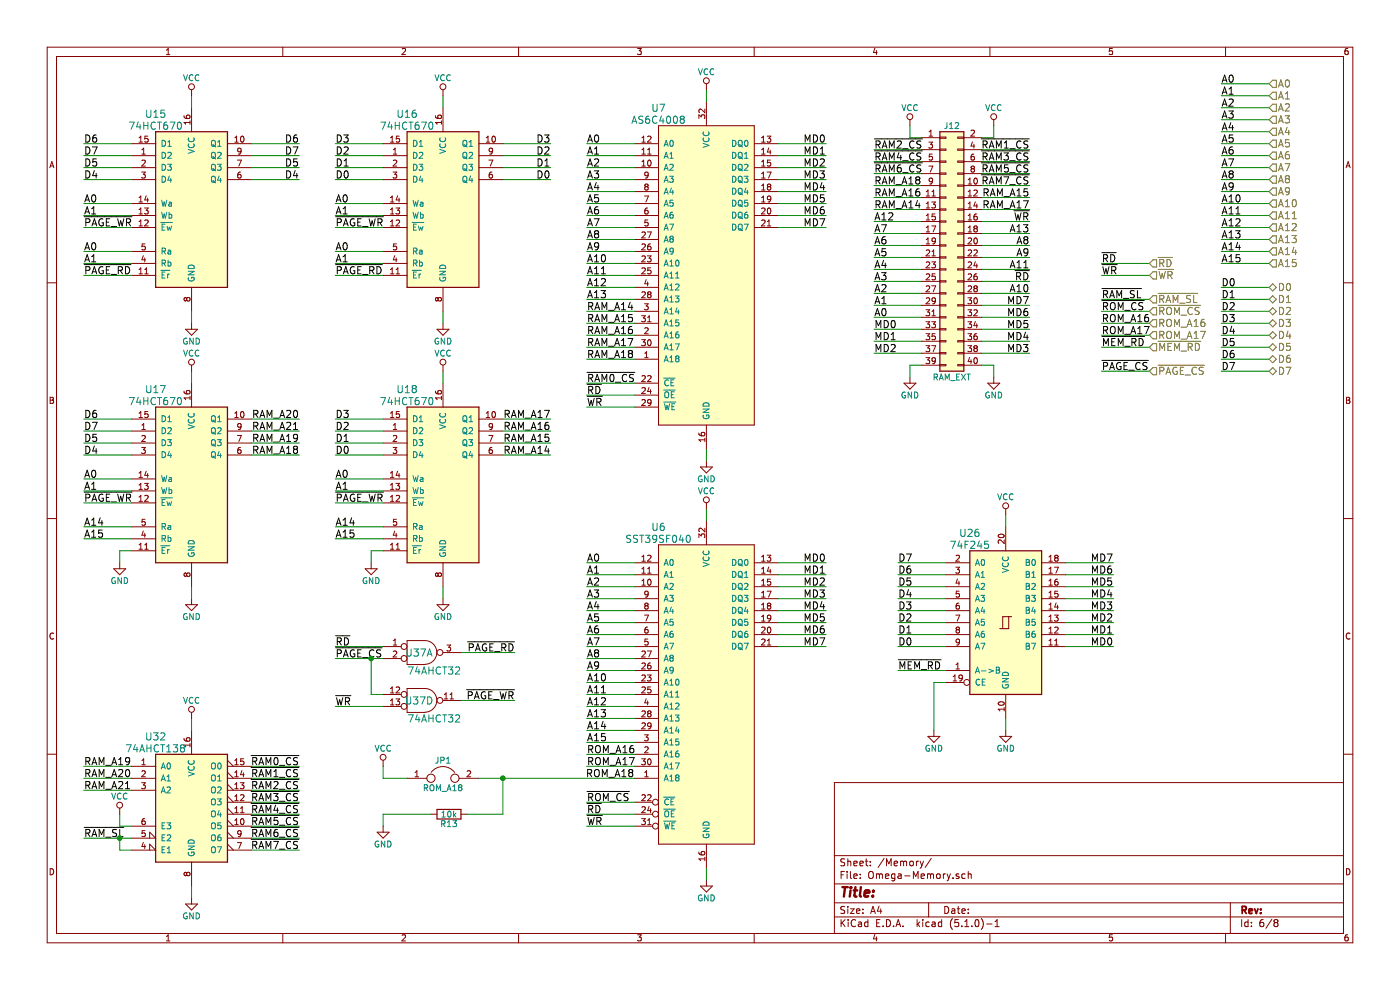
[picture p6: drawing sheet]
EESchema Schematic File Version 4
LIBS:Omega-Mainboard-cache
EELAYER 29 0
EELAYER END
$Descr A4 11693 8268
encoding utf-8
Sheet 6 8
Title ""
Date ""
Rev ""
Comp ""
Comment1 ""
Comment2 ""
Comment3 ""
Comment4 ""
$EndDescr
$Comp
L 74xx:74LS670 U17
U 1 1
P 1600 4000
F 0 "U17" H 1300 4750 60  0000 C CNN
F 1 "74HCT670" H 1300 4650 60  0000 C CNN
F 2 "My_Components:IC_DIP16_300" H 1600 4050 60  0001 C CNN
F 3 "" H 1600 4050 60  0000 C CNN
	1    1600 4000
	1    0    0    -1  
$EndComp
Text Label 4600 3800 2    60   ~ 0
RAM_A14
Text Label 4600 3700 2    60   ~ 0
RAM_A15
Text Label 4600 3600 2    60   ~ 0
RAM_A16
Text Label 4600 3500 2    60   ~ 0
RAM_A17
Text Label 700  4000 0    60   ~ 0
A0
Text Label 700  4100 0    60   ~ 0
A1
Text Label 700  4200 0    60   ~ 0
~PAGE_WR
Text Label 700  4400 0    60   ~ 0
A14
Text Label 700  4500 0    60   ~ 0
A15
$Comp
L power:GND #PWR070
U 1 1
P 1000 4700
F 0 "#PWR070" H 1000 4450 50  0001 C CNN
F 1 "GND" H 1000 4550 50  0000 C CNN
F 2 "" H 1000 4700 50  0000 C CNN
F 3 "" H 1000 4700 50  0000 C CNN
	1    1000 4700
	1    0    0    -1  
$EndComp
$Comp
L 74xx:74LS670 U15
U 1 1
P 1600 1700
F 0 "U15" H 1300 2450 60  0000 C CNN
F 1 "74HCT670" H 1300 2350 60  0000 C CNN
F 2 "My_Components:IC_DIP16_300" H 1600 1750 60  0001 C CNN
F 3 "" H 1600 1750 60  0000 C CNN
	1    1600 1700
	1    0    0    -1  
$EndComp
Text Label 2800 1500 0    60   ~ 0
D0
Text Label 2800 1400 0    60   ~ 0
D1
Text Label 2800 1300 0    60   ~ 0
D2
Text Label 2800 1200 0    60   ~ 0
D3
Text Label 700  1700 0    60   ~ 0
A0
Text Label 700  1800 0    60   ~ 0
A1
Text Label 700  1900 0    60   ~ 0
~PAGE_WR
Text Label 700  2100 0    60   ~ 0
A0
Text Label 700  2200 0    60   ~ 0
A1
Text Label 700  2300 0    60   ~ 0
~PAGE_RD
$Comp
L my_components:AS6C4008 U7
U 1 1
P 5900 2300
AR Path="/5BEB180B" Ref="U7"  Part="1" 
AR Path="/5BD9D8C5/5BEB180B" Ref="U7"  Part="1" 
F 0 "U7" H 5500 3700 60  0000 C CNN
F 1 "AS6C4008" H 5500 3600 60  0000 C CNN
F 2 "My_Components:IC_DIP32_600" H 5900 2300 60  0001 C CNN
F 3 "" H 5900 2300 60  0000 C CNN
	1    5900 2300
	1    0    0    -1  
$EndComp
Text Label 4900 3200 0    60   ~ 0
~RAM0_CS
Text Label 4900 3300 0    60   ~ 0
~RD
Text Label 4900 3400 0    60   ~ 0
~WR
Text Label 4900 1200 0    60   ~ 0
A0
Text Label 4900 1300 0    60   ~ 0
A1
Text Label 4900 1400 0    60   ~ 0
A2
Text Label 4900 1500 0    60   ~ 0
A3
Text Label 4900 1600 0    60   ~ 0
A4
Text Label 4900 1700 0    60   ~ 0
A5
Text Label 4900 1800 0    60   ~ 0
A6
Text Label 4900 1900 0    60   ~ 0
A7
Text Label 4900 2000 0    60   ~ 0
A8
Text Label 4900 2100 0    60   ~ 0
A9
Text Label 4900 2200 0    60   ~ 0
A10
Text Label 4900 2300 0    60   ~ 0
A11
Text Label 4900 2400 0    60   ~ 0
A12
Text Label 4900 2500 0    60   ~ 0
A13
Text Label 4900 2600 0    60   ~ 0
RAM_A14
Text Label 4900 2700 0    60   ~ 0
RAM_A15
Text Label 4900 2800 0    60   ~ 0
RAM_A16
Text Label 4900 2900 0    60   ~ 0
RAM_A17
Text Label 4900 3000 0    60   ~ 0
RAM_A18
$Comp
L my_components:SST39SF040 U6
U 1 1
P 5900 5800
F 0 "U6" H 5500 7200 60  0000 C CNN
F 1 "SST39SF040" H 5500 7100 60  0000 C CNN
F 2 "My_Components:IC_DIP32_600" H 5900 5800 60  0001 C CNN
F 3 "" H 5900 5800 60  0000 C CNN
	1    5900 5800
	1    0    0    -1  
$EndComp
Text Label 4900 4700 0    60   ~ 0
A0
Text Label 4900 4800 0    60   ~ 0
A1
Text Label 4900 4900 0    60   ~ 0
A2
Text Label 4900 5000 0    60   ~ 0
A3
Text Label 4900 5100 0    60   ~ 0
A4
Text Label 4900 5200 0    60   ~ 0
A5
Text Label 4900 5300 0    60   ~ 0
A6
Text Label 4900 5400 0    60   ~ 0
A7
Text Label 4900 5500 0    60   ~ 0
A8
Text Label 4900 5600 0    60   ~ 0
A9
Text Label 4900 5700 0    60   ~ 0
A10
Text Label 4900 5800 0    60   ~ 0
A11
Text Label 4900 5900 0    60   ~ 0
A12
Text Label 4900 6000 0    60   ~ 0
A13
Text Label 4900 6800 0    60   ~ 0
~RD
Text Label 4900 6900 0    60   ~ 0
~WR
Text Label 4900 6700 0    60   ~ 0
~ROM_CS
Text Label 4900 6100 0    60   ~ 0
A14
Text Label 4900 6200 0    60   ~ 0
A15
Text Label 4900 6300 0    60   ~ 0
ROM_A16
Text Label 4900 6400 0    60   ~ 0
ROM_A17
Text Label 5300 6500 2    60   ~ 0
ROM_A18
$Comp
L 74xx:74LS670 U18
U 1 1
P 3700 4000
F 0 "U18" H 3400 4750 60  0000 C CNN
F 1 "74HCT670" H 3400 4650 60  0000 C CNN
F 2 "My_Components:IC_DIP16_300" H 3700 4050 60  0001 C CNN
F 3 "" H 3700 4050 60  0000 C CNN
	1    3700 4000
	1    0    0    -1  
$EndComp
Text Label 2800 4000 0    60   ~ 0
A0
Text Label 2800 4100 0    60   ~ 0
A1
Text Label 2800 4200 0    60   ~ 0
~PAGE_WR
Text Label 2800 4400 0    60   ~ 0
A14
Text Label 2800 4500 0    60   ~ 0
A15
$Comp
L power:GND #PWR071
U 1 1
P 3100 4700
F 0 "#PWR071" H 3100 4450 50  0001 C CNN
F 1 "GND" H 3100 4550 50  0000 C CNN
F 2 "" H 3100 4700 50  0000 C CNN
F 3 "" H 3100 4700 50  0000 C CNN
	1    3100 4700
	1    0    0    -1  
$EndComp
$Comp
L 74xx:74LS670 U16
U 1 1
P 3700 1700
F 0 "U16" H 3400 2450 60  0000 C CNN
F 1 "74HCT670" H 3400 2350 60  0000 C CNN
F 2 "My_Components:IC_DIP16_300" H 3700 1750 60  0001 C CNN
F 3 "" H 3700 1750 60  0000 C CNN
	1    3700 1700
	1    0    0    -1  
$EndComp
Text Label 2800 1700 0    60   ~ 0
A0
Text Label 2800 1800 0    60   ~ 0
A1
Text Label 2800 1900 0    60   ~ 0
~PAGE_WR
Text Label 2800 2100 0    60   ~ 0
A0
Text Label 2800 2200 0    60   ~ 0
A1
Text Label 2800 2300 0    60   ~ 0
~PAGE_RD
Text Label 700  1500 0    60   ~ 0
D4
Text Label 700  1400 0    60   ~ 0
D5
Text Label 700  1200 0    60   ~ 0
D6
Text Label 700  1300 0    60   ~ 0
D7
Text Label 2500 1500 2    60   ~ 0
D4
Text Label 2500 1400 2    60   ~ 0
D5
Text Label 2500 1200 2    60   ~ 0
D6
Text Label 2500 1300 2    60   ~ 0
D7
Text Label 2500 3800 2    60   ~ 0
RAM_A18
Text Label 2500 3700 2    60   ~ 0
RAM_A19
Text Label 2500 3500 2    60   ~ 0
RAM_A20
Text Label 2500 3600 2    60   ~ 0
RAM_A21
$Comp
L 74xx:74LS245 U26
U 1 1
P 8400 5200
F 0 "U26" H 8100 5950 60  0000 C CNN
F 1 "74F245" H 8100 5850 60  0000 C CNN
F 2 "My_Components:IC_DIP20_300" H 8400 5200 60  0001 C CNN
F 3 "" H 8400 5200 60  0000 C CNN
	1    8400 5200
	1    0    0    -1  
$EndComp
Text Label 7500 5600 0    60   ~ 0
~MEM_RD
Text Label 7500 5400 0    60   ~ 0
D0
Text Label 7500 5300 0    60   ~ 0
D1
Text Label 7500 5200 0    60   ~ 0
D2
Text Label 7500 5100 0    60   ~ 0
D3
Text Label 7500 5000 0    60   ~ 0
D4
Text Label 7500 4900 0    60   ~ 0
D5
Text Label 7500 4800 0    60   ~ 0
D6
Text Label 7500 4700 0    60   ~ 0
D7
$Comp
L power:GND #PWR072
U 1 1
P 7800 6100
F 0 "#PWR072" H 7800 5850 50  0001 C CNN
F 1 "GND" H 7800 5950 50  0000 C CNN
F 2 "" H 7800 6100 50  0001 C CNN
F 3 "" H 7800 6100 50  0001 C CNN
	1    7800 6100
	1    0    0    -1  
$EndComp
Wire Wire Line
	1100 4000 700  4000
Wire Wire Line
	1100 4100 700  4100
Wire Wire Line
	1100 4200 700  4200
Wire Wire Line
	1100 4400 700  4400
Wire Wire Line
	1100 4500 700  4500
Wire Wire Line
	1100 4600 1000 4600
Wire Wire Line
	4200 3800 4600 3800
Wire Wire Line
	4200 3700 4600 3700
Wire Wire Line
	4200 3600 4600 3600
Wire Wire Line
	4200 3500 4600 3500
Wire Wire Line
	1000 4600 1000 4700
Wire Wire Line
	3200 1500 2800 1500
Wire Wire Line
	3200 1400 2800 1400
Wire Wire Line
	3200 1300 2800 1300
Wire Wire Line
	3200 1200 2800 1200
Wire Wire Line
	1100 1700 700  1700
Wire Wire Line
	1100 1800 700  1800
Wire Wire Line
	1100 1900 700  1900
Wire Wire Line
	1100 2100 700  2100
Wire Wire Line
	1100 2200 700  2200
Wire Wire Line
	1100 2300 700  2300
Wire Wire Line
	5300 3200 4900 3200
Wire Wire Line
	5300 3300 4900 3300
Wire Wire Line
	5300 3400 4900 3400
Wire Wire Line
	5300 1200 4900 1200
Wire Wire Line
	5300 1300 4900 1300
Wire Wire Line
	5300 1400 4900 1400
Wire Wire Line
	5300 1500 4900 1500
Wire Wire Line
	5300 1600 4900 1600
Wire Wire Line
	5300 1700 4900 1700
Wire Wire Line
	5300 1800 4900 1800
Wire Wire Line
	5300 1900 4900 1900
Wire Wire Line
	5300 2000 4900 2000
Wire Wire Line
	5300 2100 4900 2100
Wire Wire Line
	5300 2200 4900 2200
Wire Wire Line
	5300 2300 4900 2300
Wire Wire Line
	5300 2400 4900 2400
Wire Wire Line
	5300 2500 4900 2500
Wire Wire Line
	5300 2600 4900 2600
Wire Wire Line
	5300 2700 4900 2700
Wire Wire Line
	5300 2800 4900 2800
Wire Wire Line
	5300 2900 4900 2900
Wire Wire Line
	5300 3000 4900 3000
Wire Wire Line
	5300 4700 4900 4700
Wire Wire Line
	5300 4800 4900 4800
Wire Wire Line
	5300 4900 4900 4900
Wire Wire Line
	5300 5000 4900 5000
Wire Wire Line
	5300 5100 4900 5100
Wire Wire Line
	5300 5200 4900 5200
Wire Wire Line
	5300 5300 4900 5300
Wire Wire Line
	5300 5400 4900 5400
Wire Wire Line
	5300 5500 4900 5500
Wire Wire Line
	5300 5600 4900 5600
Wire Wire Line
	5300 5700 4900 5700
Wire Wire Line
	5300 5800 4900 5800
Wire Wire Line
	5300 5900 4900 5900
Wire Wire Line
	5300 6000 4900 6000
Wire Wire Line
	5300 6800 4900 6800
Wire Wire Line
	5300 6900 4900 6900
Wire Wire Line
	5300 6700 4900 6700
Wire Wire Line
	5300 6100 4900 6100
Wire Wire Line
	5300 6200 4900 6200
Wire Wire Line
	5300 6300 4900 6300
Wire Wire Line
	5300 6400 4900 6400
Wire Wire Line
	3200 4000 2800 4000
Wire Wire Line
	3200 4100 2800 4100
Wire Wire Line
	3200 4200 2800 4200
Wire Wire Line
	3200 4400 2800 4400
Wire Wire Line
	3200 4500 2800 4500
Wire Wire Line
	3200 4600 3100 4600
Wire Wire Line
	2100 3800 2500 3800
Wire Wire Line
	2100 3700 2500 3700
Wire Wire Line
	2100 3500 2500 3500
Wire Wire Line
	2100 3600 2500 3600
Wire Wire Line
	3100 4600 3100 4700
Wire Wire Line
	1100 1500 700  1500
Wire Wire Line
	1100 1400 700  1400
Wire Wire Line
	1100 1200 700  1200
Wire Wire Line
	1100 1300 700  1300
Wire Wire Line
	3200 1700 2800 1700
Wire Wire Line
	3200 1800 2800 1800
Wire Wire Line
	3200 1900 2800 1900
Wire Wire Line
	3200 2100 2800 2100
Wire Wire Line
	3200 2200 2800 2200
Wire Wire Line
	3200 2300 2800 2300
Wire Wire Line
	2100 1500 2500 1500
Wire Wire Line
	2100 1400 2500 1400
Wire Wire Line
	2100 1300 2500 1300
Wire Wire Line
	2100 1200 2500 1200
Wire Wire Line
	7900 5400 7500 5400
Wire Wire Line
	7900 5300 7500 5300
Wire Wire Line
	7900 5200 7500 5200
Wire Wire Line
	7900 5100 7500 5100
Wire Wire Line
	7900 5000 7500 5000
Wire Wire Line
	7900 4900 7500 4900
Wire Wire Line
	7900 4800 7500 4800
Wire Wire Line
	7900 4700 7500 4700
Wire Wire Line
	8900 5400 9300 5400
Wire Wire Line
	8900 5300 9300 5300
Wire Wire Line
	8900 5200 9300 5200
Wire Wire Line
	8900 5100 9300 5100
Wire Wire Line
	8900 5000 9300 5000
Wire Wire Line
	8900 4900 9300 4900
Wire Wire Line
	8900 4800 9300 4800
Wire Wire Line
	8900 4700 9300 4700
Wire Wire Line
	7900 5700 7800 5700
Wire Wire Line
	7800 5700 7800 6100
Wire Wire Line
	7900 5600 7500 5600
$Comp
L Device:Jumper JP1
U 1 1
P 3700 6500
F 0 "JP1" H 3700 6650 50  0000 C CNN
F 1 "ROM_A18" H 3700 6420 50  0000 C CNN
F 2 "My_Components:Conn_Pin_Header_2x1_2.54mm" H 3700 6500 50  0001 C CNN
F 3 "" H 3700 6500 50  0001 C CNN
	1    3700 6500
	1    0    0    -1  
$EndComp
$Comp
L Device:R R13
U 1 1
P 3750 6800
F 0 "R13" V 3830 6800 50  0000 C CNN
F 1 "10k" V 3750 6800 50  0000 C CNN
F 2 "My_Components:Res_762" V 3680 6800 50  0001 C CNN
F 3 "" H 3750 6800 50  0001 C CNN
	1    3750 6800
	0    1    1    0   
$EndComp
Wire Wire Line
	3400 6500 3200 6500
Wire Wire Line
	3200 6500 3200 6400
Wire Wire Line
	4000 6500 4200 6500
Wire Wire Line
	4200 6500 4200 6800
Wire Wire Line
	3200 6800 3200 6900
$Comp
L power:VCC #PWR073
U 1 1
P 3200 6400
F 0 "#PWR073" H 3200 6250 50  0001 C CNN
F 1 "VCC" H 3200 6550 50  0000 C CNN
F 2 "" H 3200 6400 50  0001 C CNN
F 3 "" H 3200 6400 50  0001 C CNN
	1    3200 6400
	1    0    0    -1  
$EndComp
$Comp
L power:GND #PWR074
U 1 1
P 3200 6900
F 0 "#PWR074" H 3200 6650 50  0001 C CNN
F 1 "GND" H 3200 6750 50  0000 C CNN
F 2 "" H 3200 6900 50  0001 C CNN
F 3 "" H 3200 6900 50  0001 C CNN
	1    3200 6900
	1    0    0    -1  
$EndComp
Wire Wire Line
	4200 6800 3900 6800
Wire Wire Line
	3600 6800 3200 6800
Wire Wire Line
	10600 2400 10200 2400
Wire Wire Line
	10600 2500 10200 2500
Wire Wire Line
	10600 2600 10200 2600
Wire Wire Line
	10600 2700 10200 2700
Wire Wire Line
	10600 2800 10200 2800
Wire Wire Line
	10600 2900 10200 2900
Wire Wire Line
	10600 3000 10200 3000
Wire Wire Line
	10600 3100 10200 3100
Text Label 10200 2400 0    60   ~ 0
D0
Text Label 10200 2500 0    60   ~ 0
D1
Text Label 10200 2600 0    60   ~ 0
D2
Text Label 10200 2700 0    60   ~ 0
D3
Text Label 10200 2800 0    60   ~ 0
D4
Text Label 10200 2900 0    60   ~ 0
D5
Text Label 10200 3000 0    60   ~ 0
D6
Text Label 10200 3100 0    60   ~ 0
D7
Wire Wire Line
	10600 700  10200 700 
Wire Wire Line
	10600 800  10200 800 
Wire Wire Line
	10600 900  10200 900 
Wire Wire Line
	10600 1000 10200 1000
Wire Wire Line
	10600 1100 10200 1100
Wire Wire Line
	10600 1200 10200 1200
Wire Wire Line
	10600 1300 10200 1300
Wire Wire Line
	10600 1400 10200 1400
Wire Wire Line
	10600 1500 10200 1500
Wire Wire Line
	10600 1600 10200 1600
Wire Wire Line
	10600 1700 10200 1700
Wire Wire Line
	10600 1800 10200 1800
Wire Wire Line
	10600 1900 10200 1900
Wire Wire Line
	10600 2000 10200 2000
Wire Wire Line
	10600 2100 10200 2100
Wire Wire Line
	10600 2200 10200 2200
Text Label 10200 700  0    60   ~ 0
A0
Text Label 10200 800  0    60   ~ 0
A1
Text Label 10200 900  0    60   ~ 0
A2
Text Label 10200 1000 0    60   ~ 0
A3
Text Label 10200 1100 0    60   ~ 0
A4
Text Label 10200 1200 0    60   ~ 0
A5
Text Label 10200 1300 0    60   ~ 0
A6
Text Label 10200 1400 0    60   ~ 0
A7
Text Label 10200 1500 0    60   ~ 0
A8
Text Label 10200 1600 0    60   ~ 0
A9
Text Label 10200 1700 0    60   ~ 0
A10
Text Label 10200 1800 0    60   ~ 0
A11
Text Label 10200 1900 0    60   ~ 0
A12
Text Label 10200 2000 0    60   ~ 0
A13
Text Label 10200 2100 0    60   ~ 0
A14
Text Label 10200 2200 0    60   ~ 0
A15
Text HLabel 10600 700  2    60   Input ~ 0
A0
Text HLabel 10600 800  2    60   Input ~ 0
A1
Text HLabel 10600 900  2    60   Input ~ 0
A2
Text HLabel 10600 1000 2    60   Input ~ 0
A3
Text HLabel 10600 1100 2    60   Input ~ 0
A4
Text HLabel 10600 1200 2    60   Input ~ 0
A5
Text HLabel 10600 1300 2    60   Input ~ 0
A6
Text HLabel 10600 1400 2    60   Input ~ 0
A7
Text HLabel 10600 1500 2    60   Input ~ 0
A8
Text HLabel 10600 1600 2    60   Input ~ 0
A9
Text HLabel 10600 1700 2    60   Input ~ 0
A10
Text HLabel 10600 1800 2    60   Input ~ 0
A11
Text HLabel 10600 1900 2    60   Input ~ 0
A12
Text HLabel 10600 2000 2    60   Input ~ 0
A13
Text HLabel 10600 2100 2    60   Input ~ 0
A14
Text HLabel 10600 2200 2    60   Input ~ 0
A15
Text HLabel 10600 2400 2    60   BiDi ~ 0
D0
Text HLabel 10600 2500 2    60   BiDi ~ 0
D1
Text HLabel 10600 2600 2    60   BiDi ~ 0
D2
Text HLabel 10600 2700 2    60   BiDi ~ 0
D3
Text HLabel 10600 2800 2    60   BiDi ~ 0
D4
Text HLabel 10600 2900 2    60   BiDi ~ 0
D5
Text HLabel 10600 3000 2    60   BiDi ~ 0
D6
Text HLabel 10600 3100 2    60   BiDi ~ 0
D7
Wire Wire Line
	9200 2500 9600 2500
Wire Wire Line
	9200 2600 9600 2600
Wire Wire Line
	9200 2700 9600 2700
Wire Wire Line
	9200 2800 9600 2800
Text Label 9200 2500 0    60   ~ 0
~RAM_SL
Wire Wire Line
	9200 2900 9600 2900
Text Label 9200 2600 0    60   ~ 0
~ROM_CS
Text Label 9200 2700 0    60   ~ 0
ROM_A16
Text Label 9200 2800 0    60   ~ 0
ROM_A17
Text Label 9200 2900 0    60   ~ 0
~MEM_RD
Text HLabel 9600 2500 2    60   Input ~ 0
~RAM_SL
Text HLabel 9600 2600 2    60   Input ~ 0
~ROM_CS
Text HLabel 9600 2700 2    60   Input ~ 0
ROM_A16
Text HLabel 9600 2800 2    60   Input ~ 0
ROM_A17
Text HLabel 9600 2900 2    60   Input ~ 0
~MEM_RD
Wire Wire Line
	9200 2200 9600 2200
Wire Wire Line
	9200 2300 9600 2300
Text Label 9200 2200 0    60   ~ 0
~RD
Text Label 9200 2300 0    60   ~ 0
~WR
Text HLabel 9600 2200 2    60   Input ~ 0
~RD
Text HLabel 9600 2300 2    60   Input ~ 0
~WR
Wire Wire Line
	9200 3100 9600 3100
Text Label 9200 3100 0    60   ~ 0
~PAGE_CS
Text HLabel 9600 3100 2    60   Input ~ 0
~PAGE_CS
Text Label 9300 5400 2    60   ~ 0
MD0
Text Label 9300 5300 2    60   ~ 0
MD1
Text Label 9300 5200 2    60   ~ 0
MD2
Text Label 9300 5100 2    60   ~ 0
MD3
Text Label 9300 5000 2    60   ~ 0
MD4
Text Label 9300 4900 2    60   ~ 0
MD5
Text Label 9300 4800 2    60   ~ 0
MD6
Text Label 9300 4700 2    60   ~ 0
MD7
Wire Wire Line
	6500 4700 6900 4700
Wire Wire Line
	6500 4800 6900 4800
Wire Wire Line
	6500 4900 6900 4900
Wire Wire Line
	6500 5000 6900 5000
Wire Wire Line
	6500 5100 6900 5100
Wire Wire Line
	6500 5200 6900 5200
Wire Wire Line
	6500 5300 6900 5300
Wire Wire Line
	6500 5400 6900 5400
Text Label 6900 4700 2    60   ~ 0
MD0
Text Label 6900 4800 2    60   ~ 0
MD1
Text Label 6900 4900 2    60   ~ 0
MD2
Text Label 6900 5000 2    60   ~ 0
MD3
Text Label 6900 5100 2    60   ~ 0
MD4
Text Label 6900 5200 2    60   ~ 0
MD5
Text Label 6900 5300 2    60   ~ 0
MD6
Text Label 6900 5400 2    60   ~ 0
MD7
Wire Wire Line
	6500 1200 6900 1200
Wire Wire Line
	6500 1300 6900 1300
Wire Wire Line
	6500 1400 6900 1400
Wire Wire Line
	6500 1500 6900 1500
Wire Wire Line
	6500 1600 6900 1600
Wire Wire Line
	6500 1700 6900 1700
Wire Wire Line
	6500 1800 6900 1800
Wire Wire Line
	6500 1900 6900 1900
Text Label 6900 1200 2    60   ~ 0
MD0
Text Label 6900 1300 2    60   ~ 0
MD1
Text Label 6900 1400 2    60   ~ 0
MD2
Text Label 6900 1500 2    60   ~ 0
MD3
Text Label 6900 1600 2    60   ~ 0
MD4
Text Label 6900 1700 2    60   ~ 0
MD5
Text Label 6900 1800 2    60   ~ 0
MD6
Text Label 6900 1900 2    60   ~ 0
MD7
Connection ~ 4200 6500
Wire Wire Line
	7700 1150 7600 1150
Wire Wire Line
	7600 1150 7600 1050
Wire Wire Line
	8200 1150 8300 1150
Wire Wire Line
	8300 1150 8300 1050
$Comp
L power:VCC #PWR076
U 1 1
P 7600 1050
F 0 "#PWR076" H 7600 900 50  0001 C CNN
F 1 "VCC" H 7600 1200 50  0000 C CNN
F 2 "" H 7600 1050 50  0001 C CNN
F 3 "" H 7600 1050 50  0001 C CNN
	1    7600 1050
	1    0    0    -1  
$EndComp
$Comp
L power:VCC #PWR077
U 1 1
P 8300 1050
F 0 "#PWR077" H 8300 900 50  0001 C CNN
F 1 "VCC" H 8300 1200 50  0000 C CNN
F 2 "" H 8300 1050 50  0001 C CNN
F 3 "" H 8300 1050 50  0001 C CNN
	1    8300 1050
	1    0    0    -1  
$EndComp
$Comp
L power:GND #PWR078
U 1 1
P 7600 3150
F 0 "#PWR078" H 7600 2900 50  0001 C CNN
F 1 "GND" H 7600 3000 50  0000 C CNN
F 2 "" H 7600 3150 50  0001 C CNN
F 3 "" H 7600 3150 50  0001 C CNN
	1    7600 3150
	1    0    0    -1  
$EndComp
$Comp
L power:GND #PWR079
U 1 1
P 8300 3150
F 0 "#PWR079" H 8300 2900 50  0001 C CNN
F 1 "GND" H 8300 3000 50  0000 C CNN
F 2 "" H 8300 3150 50  0001 C CNN
F 3 "" H 8300 3150 50  0001 C CNN
	1    8300 3150
	1    0    0    -1  
$EndComp
Wire Wire Line
	7700 3050 7600 3050
Wire Wire Line
	7600 3050 7600 3150
Wire Wire Line
	8200 3050 8300 3050
Wire Wire Line
	8300 3050 8300 3150
Wire Wire Line
	7700 1550 7300 1550
Wire Wire Line
	7700 1650 7300 1650
Wire Wire Line
	7700 1750 7300 1750
Wire Wire Line
	7700 1850 7300 1850
Wire Wire Line
	7700 1950 7300 1950
Wire Wire Line
	7700 2050 7300 2050
Wire Wire Line
	7700 2150 7300 2150
Wire Wire Line
	7700 2250 7300 2250
Wire Wire Line
	7700 2350 7300 2350
Wire Wire Line
	7700 2450 7300 2450
Wire Wire Line
	7700 2550 7300 2550
Wire Wire Line
	7700 2650 7300 2650
Wire Wire Line
	7700 2750 7300 2750
Wire Wire Line
	7700 2850 7300 2850
Wire Wire Line
	7700 2950 7300 2950
Wire Wire Line
	7700 1250 7300 1250
Wire Wire Line
	7700 1350 7300 1350
Wire Wire Line
	7700 1450 7300 1450
Wire Wire Line
	8600 1550 8200 1550
Wire Wire Line
	8600 1650 8200 1650
Wire Wire Line
	8600 1750 8200 1750
Wire Wire Line
	8600 1850 8200 1850
Wire Wire Line
	8600 1950 8200 1950
Wire Wire Line
	8600 2050 8200 2050
Wire Wire Line
	8600 2150 8200 2150
Wire Wire Line
	8600 2250 8200 2250
Wire Wire Line
	8600 2350 8200 2350
Wire Wire Line
	8600 2450 8200 2450
Wire Wire Line
	8600 2550 8200 2550
Wire Wire Line
	8600 2650 8200 2650
Wire Wire Line
	8600 2750 8200 2750
Wire Wire Line
	8600 2850 8200 2850
Wire Wire Line
	8600 2950 8200 2950
Wire Wire Line
	8600 1250 8200 1250
Wire Wire Line
	8600 1350 8200 1350
Wire Wire Line
	8600 1450 8200 1450
Text Label 7300 1550 0    60   ~ 0
RAM_A18
Text Label 7300 1650 0    60   ~ 0
RAM_A16
Text Label 7300 1750 0    60   ~ 0
RAM_A14
Text Label 7300 1850 0    60   ~ 0
A12
Text Label 7300 1950 0    60   ~ 0
A7
Text Label 7300 2050 0    60   ~ 0
A6
Text Label 7300 2150 0    60   ~ 0
A5
Text Label 7300 2250 0    60   ~ 0
A4
Text Label 7300 2350 0    60   ~ 0
A3
Text Label 7300 2450 0    60   ~ 0
A2
Text Label 7300 2550 0    60   ~ 0
A1
Text Label 7300 2650 0    60   ~ 0
A0
Text Label 7300 2750 0    60   ~ 0
MD0
Text Label 7300 2850 0    60   ~ 0
MD1
Text Label 7300 2950 0    60   ~ 0
MD2
Text Label 8600 2950 2    60   ~ 0
MD3
Text Label 8600 2850 2    60   ~ 0
MD4
Text Label 8600 2750 2    60   ~ 0
MD5
Text Label 8600 2650 2    60   ~ 0
MD6
Text Label 8600 2550 2    60   ~ 0
MD7
Text Label 8600 2450 2    60   ~ 0
A10
Text Label 8600 2350 2    60   ~ 0
~RD
Text Label 8600 2250 2    60   ~ 0
A11
Text Label 8600 2150 2    60   ~ 0
A9
Text Label 8600 2050 2    60   ~ 0
A8
Text Label 8600 1950 2    60   ~ 0
A13
Text Label 8600 1850 2    60   ~ 0
~WR
Text Label 8600 1750 2    60   ~ 0
RAM_A17
Text Label 8600 1650 2    60   ~ 0
RAM_A15
Text Label 8600 1250 2    60   ~ 0
~RAM1_CS
Text Label 7300 1250 0    60   ~ 0
~RAM2_CS
Text Label 8600 1350 2    60   ~ 0
~RAM3_CS
Text Label 7300 1350 0    60   ~ 0
~RAM4_CS
Text Label 8600 1450 2    60   ~ 0
~RAM5_CS
Text Label 7300 1450 0    60   ~ 0
~RAM6_CS
Text Label 8600 1550 2    60   ~ 0
~RAM7_CS
$Comp
L Connector_Generic:Conn_02x20_Odd_Even J12
U 1 1
P 7900 2050
F 0 "J12" H 7950 3050 50  0000 C CNN
F 1 "RAM_EXT" H 7950 950 50  0000 C CNN
F 2 "My_Components:Conn_Pin_Header_20x2_2.54mm" H 7900 2050 50  0001 C CNN
F 3 "" H 7900 2050 50  0001 C CNN
	1    7900 2050
	1    0    0    -1  
$EndComp
Wire Wire Line
	4200 6500 5300 6500
Wire Wire Line
	4200 1200 4600 1200
Wire Wire Line
	4200 1300 4600 1300
Wire Wire Line
	4200 1400 4600 1400
Wire Wire Line
	4200 1500 4600 1500
Text Label 4600 1200 2    60   ~ 0
D3
Text Label 4600 1300 2    60   ~ 0
D2
Text Label 4600 1400 2    60   ~ 0
D1
Text Label 4600 1500 2    60   ~ 0
D0
Text Label 2800 3800 0    60   ~ 0
D0
Text Label 2800 3700 0    60   ~ 0
D1
Text Label 2800 3600 0    60   ~ 0
D2
Text Label 2800 3500 0    60   ~ 0
D3
Wire Wire Line
	3200 3800 2800 3800
Wire Wire Line
	3200 3700 2800 3700
Wire Wire Line
	3200 3600 2800 3600
Wire Wire Line
	3200 3500 2800 3500
Text Label 700  3800 0    60   ~ 0
D4
Text Label 700  3700 0    60   ~ 0
D5
Text Label 700  3500 0    60   ~ 0
D6
Text Label 700  3600 0    60   ~ 0
D7
Wire Wire Line
	1100 3800 700  3800
Wire Wire Line
	1100 3700 700  3700
Wire Wire Line
	1100 3500 700  3500
Wire Wire Line
	1100 3600 700  3600
$Comp
L power:GND #PWR0123
U 1 1
P 5900 3850
F 0 "#PWR0123" H 5900 3600 50  0001 C CNN
F 1 "GND" H 5900 3700 50  0000 C CNN
F 2 "" H 5900 3850 50  0001 C CNN
F 3 "" H 5900 3850 50  0001 C CNN
	1    5900 3850
	1    0    0    -1  
$EndComp
Wire Wire Line
	5900 3750 5900 3850
$Comp
L power:GND #PWR0124
U 1 1
P 5900 7350
F 0 "#PWR0124" H 5900 7100 50  0001 C CNN
F 1 "GND" H 5900 7200 50  0000 C CNN
F 2 "" H 5900 7350 50  0001 C CNN
F 3 "" H 5900 7350 50  0001 C CNN
	1    5900 7350
	1    0    0    -1  
$EndComp
Wire Wire Line
	5900 7250 5900 7350
Wire Wire Line
	5900 850  5900 750 
$Comp
L power:VCC #PWR0125
U 1 1
P 5900 750
F 0 "#PWR0125" H 5900 600 50  0001 C CNN
F 1 "VCC" H 5900 900 50  0000 C CNN
F 2 "" H 5900 750 50  0001 C CNN
F 3 "" H 5900 750 50  0001 C CNN
	1    5900 750 
	1    0    0    -1  
$EndComp
Wire Wire Line
	5900 4350 5900 4250
$Comp
L power:VCC #PWR0126
U 1 1
P 5900 4250
F 0 "#PWR0126" H 5900 4100 50  0001 C CNN
F 1 "VCC" H 5900 4400 50  0000 C CNN
F 2 "" H 5900 4250 50  0001 C CNN
F 3 "" H 5900 4250 50  0001 C CNN
	1    5900 4250
	1    0    0    -1  
$EndComp
$Comp
L power:GND #PWR0135
U 1 1
P 8400 6100
F 0 "#PWR0135" H 8400 5850 50  0001 C CNN
F 1 "GND" H 8400 5950 50  0000 C CNN
F 2 "" H 8400 6100 50  0001 C CNN
F 3 "" H 8400 6100 50  0001 C CNN
	1    8400 6100
	1    0    0    -1  
$EndComp
Wire Wire Line
	8400 6000 8400 6100
Wire Wire Line
	8400 4400 8400 4300
$Comp
L power:VCC #PWR0136
U 1 1
P 8400 4300
F 0 "#PWR0136" H 8400 4150 50  0001 C CNN
F 1 "VCC" H 8400 4450 50  0000 C CNN
F 2 "" H 8400 4300 50  0001 C CNN
F 3 "" H 8400 4300 50  0001 C CNN
	1    8400 4300
	1    0    0    -1  
$EndComp
Text Label 700  6400 0    60   ~ 0
RAM_A19
Text Label 700  6500 0    60   ~ 0
RAM_A20
Text Label 2500 6400 2    60   ~ 0
~RAM0_CS
Text Label 2500 6500 2    60   ~ 0
~RAM1_CS
Text Label 2500 6600 2    60   ~ 0
~RAM2_CS
Text Label 2500 6700 2    60   ~ 0
~RAM3_CS
Text Label 700  7000 0    60   ~ 0
~RAM_SL
Wire Wire Line
	2100 6400 2500 6400
Wire Wire Line
	2500 6500 2100 6500
Wire Wire Line
	2500 6600 2100 6600
Wire Wire Line
	2500 6700 2100 6700
Wire Wire Line
	1100 6400 700  6400
Wire Wire Line
	1100 6500 700  6500
Wire Wire Line
	700  7000 1000 7000
$Comp
L my_components:74LS32 U37
U 4 2
P 3500 5850
F 0 "U37" H 3500 5850 60  0000 C CNN
F 1 "74AHCT32" H 3400 5700 60  0000 L CNN
F 2 "My_Components:IC_DIP14_300" H 3500 5850 60  0001 C CNN
F 3 "" H 3500 5850 60  0000 C CNN
	4    3500 5850
	1    0    0    -1  
$EndComp
Wire Wire Line
	3850 5850 4300 5850
Text Label 4300 5450 2    60   ~ 0
~PAGE_RD
Text Label 4300 5850 2    60   ~ 0
~PAGE_WR
Wire Wire Line
	3200 5400 2800 5400
Wire Wire Line
	3200 5900 2800 5900
Wire Wire Line
	3200 5800 3100 5800
Wire Wire Line
	3100 5800 3100 5500
Wire Wire Line
	2800 5500 3100 5500
Connection ~ 3100 5500
Text Label 2800 5500 0    60   ~ 0
~PAGE_CS
Text Label 2800 5400 0    60   ~ 0
~RD
Text Label 2800 5900 0    60   ~ 0
~WR
Wire Wire Line
	4300 5450 3850 5450
$Comp
L 74xx:74LS138 U32
U 1 1
P 1600 6700
F 0 "U32" H 1300 7250 60  0000 C CNN
F 1 "74AHCT138" H 1300 7150 60  0000 C CNN
F 2 "My_Components:IC_DIP16_300" H 1600 6700 60  0001 C CNN
F 3 "" H 1600 6700 60  0000 C CNN
	1    1600 6700
	1    0    0    -1  
$EndComp
Wire Wire Line
	1100 6600 700  6600
Text Label 700  6600 0    60   ~ 0
RAM_A21
Wire Wire Line
	1100 6900 1000 6900
Wire Wire Line
	1000 6900 1000 6800
$Comp
L power:VCC #PWR075
U 1 1
P 1000 6800
F 0 "#PWR075" H 1000 6650 50  0001 C CNN
F 1 "VCC" H 1000 6950 50  0000 C CNN
F 2 "" H 1000 6800 50  0001 C CNN
F 3 "" H 1000 6800 50  0001 C CNN
	1    1000 6800
	1    0    0    -1  
$EndComp
Wire Wire Line
	1100 7100 1000 7100
Wire Wire Line
	1000 7100 1000 7000
Connection ~ 1000 7000
Wire Wire Line
	2100 6800 2500 6800
Wire Wire Line
	2100 6900 2500 6900
Wire Wire Line
	2100 7000 2500 7000
Wire Wire Line
	2100 7100 2500 7100
Text Label 2500 6800 2    60   ~ 0
~RAM4_CS
Text Label 2500 6900 2    60   ~ 0
~RAM5_CS
Text Label 2500 7000 2    60   ~ 0
~RAM6_CS
Text Label 2500 7100 2    60   ~ 0
~RAM7_CS
Wire Wire Line
	3100 5500 3200 5500
Wire Wire Line
	1000 7000 1100 7000
$Comp
L my_components:74LS32 U37
U 1 2
P 3500 5450
F 0 "U37" H 3500 5450 60  0000 C CNN
F 1 "74AHCT32" H 3400 5300 60  0000 L CNN
F 2 "My_Components:IC_DIP14_300" H 3500 5450 60  0001 C CNN
F 3 "" H 3500 5450 60  0000 C CNN
	1    3500 5450
	1    0    0    -1  
$EndComp
Wire Wire Line
	1600 6100 1600 6000
$Comp
L power:VCC #PWR0137
U 1 1
P 1600 6000
F 0 "#PWR0137" H 1600 5850 50  0001 C CNN
F 1 "VCC" H 1600 6150 50  0000 C CNN
F 2 "" H 1600 6000 50  0001 C CNN
F 3 "" H 1600 6000 50  0001 C CNN
	1    1600 6000
	1    0    0    -1  
$EndComp
$Comp
L power:GND #PWR0138
U 1 1
P 1600 7500
F 0 "#PWR0138" H 1600 7250 50  0001 C CNN
F 1 "GND" H 1600 7350 50  0000 C CNN
F 2 "" H 1600 7500 50  0001 C CNN
F 3 "" H 1600 7500 50  0001 C CNN
	1    1600 7500
	1    0    0    -1  
$EndComp
Wire Wire Line
	1600 7400 1600 7500
$Comp
L power:GND #PWR0139
U 1 1
P 1600 2700
F 0 "#PWR0139" H 1600 2450 50  0001 C CNN
F 1 "GND" H 1600 2550 50  0000 C CNN
F 2 "" H 1600 2700 50  0001 C CNN
F 3 "" H 1600 2700 50  0001 C CNN
	1    1600 2700
	1    0    0    -1  
$EndComp
Wire Wire Line
	1600 2600 1600 2700
Wire Wire Line
	1600 3200 1600 3100
$Comp
L power:VCC #PWR0140
U 1 1
P 1600 3100
F 0 "#PWR0140" H 1600 2950 50  0001 C CNN
F 1 "VCC" H 1600 3250 50  0000 C CNN
F 2 "" H 1600 3100 50  0001 C CNN
F 3 "" H 1600 3100 50  0001 C CNN
	1    1600 3100
	1    0    0    -1  
$EndComp
$Comp
L power:GND #PWR0141
U 1 1
P 3700 2700
F 0 "#PWR0141" H 3700 2450 50  0001 C CNN
F 1 "GND" H 3700 2550 50  0000 C CNN
F 2 "" H 3700 2700 50  0001 C CNN
F 3 "" H 3700 2700 50  0001 C CNN
	1    3700 2700
	1    0    0    -1  
$EndComp
Wire Wire Line
	3700 2600 3700 2700
Wire Wire Line
	3700 3200 3700 3100
$Comp
L power:VCC #PWR0142
U 1 1
P 3700 3100
F 0 "#PWR0142" H 3700 2950 50  0001 C CNN
F 1 "VCC" H 3700 3250 50  0000 C CNN
F 2 "" H 3700 3100 50  0001 C CNN
F 3 "" H 3700 3100 50  0001 C CNN
	1    3700 3100
	1    0    0    -1  
$EndComp
$Comp
L power:GND #PWR0143
U 1 1
P 3700 5000
F 0 "#PWR0143" H 3700 4750 50  0001 C CNN
F 1 "GND" H 3700 4850 50  0000 C CNN
F 2 "" H 3700 5000 50  0001 C CNN
F 3 "" H 3700 5000 50  0001 C CNN
	1    3700 5000
	1    0    0    -1  
$EndComp
Wire Wire Line
	3700 4900 3700 5000
$Comp
L power:GND #PWR0144
U 1 1
P 1600 5000
F 0 "#PWR0144" H 1600 4750 50  0001 C CNN
F 1 "GND" H 1600 4850 50  0000 C CNN
F 2 "" H 1600 5000 50  0001 C CNN
F 3 "" H 1600 5000 50  0001 C CNN
	1    1600 5000
	1    0    0    -1  
$EndComp
Wire Wire Line
	1600 4900 1600 5000
Wire Wire Line
	1600 900  1600 800 
$Comp
L power:VCC #PWR0145
U 1 1
P 1600 800
F 0 "#PWR0145" H 1600 650 50  0001 C CNN
F 1 "VCC" H 1600 950 50  0000 C CNN
F 2 "" H 1600 800 50  0001 C CNN
F 3 "" H 1600 800 50  0001 C CNN
	1    1600 800 
	1    0    0    -1  
$EndComp
Wire Wire Line
	3700 900  3700 800 
$Comp
L power:VCC #PWR0146
U 1 1
P 3700 800
F 0 "#PWR0146" H 3700 650 50  0001 C CNN
F 1 "VCC" H 3700 950 50  0000 C CNN
F 2 "" H 3700 800 50  0001 C CNN
F 3 "" H 3700 800 50  0001 C CNN
	1    3700 800 
	1    0    0    -1  
$EndComp
$EndSCHEMATC
